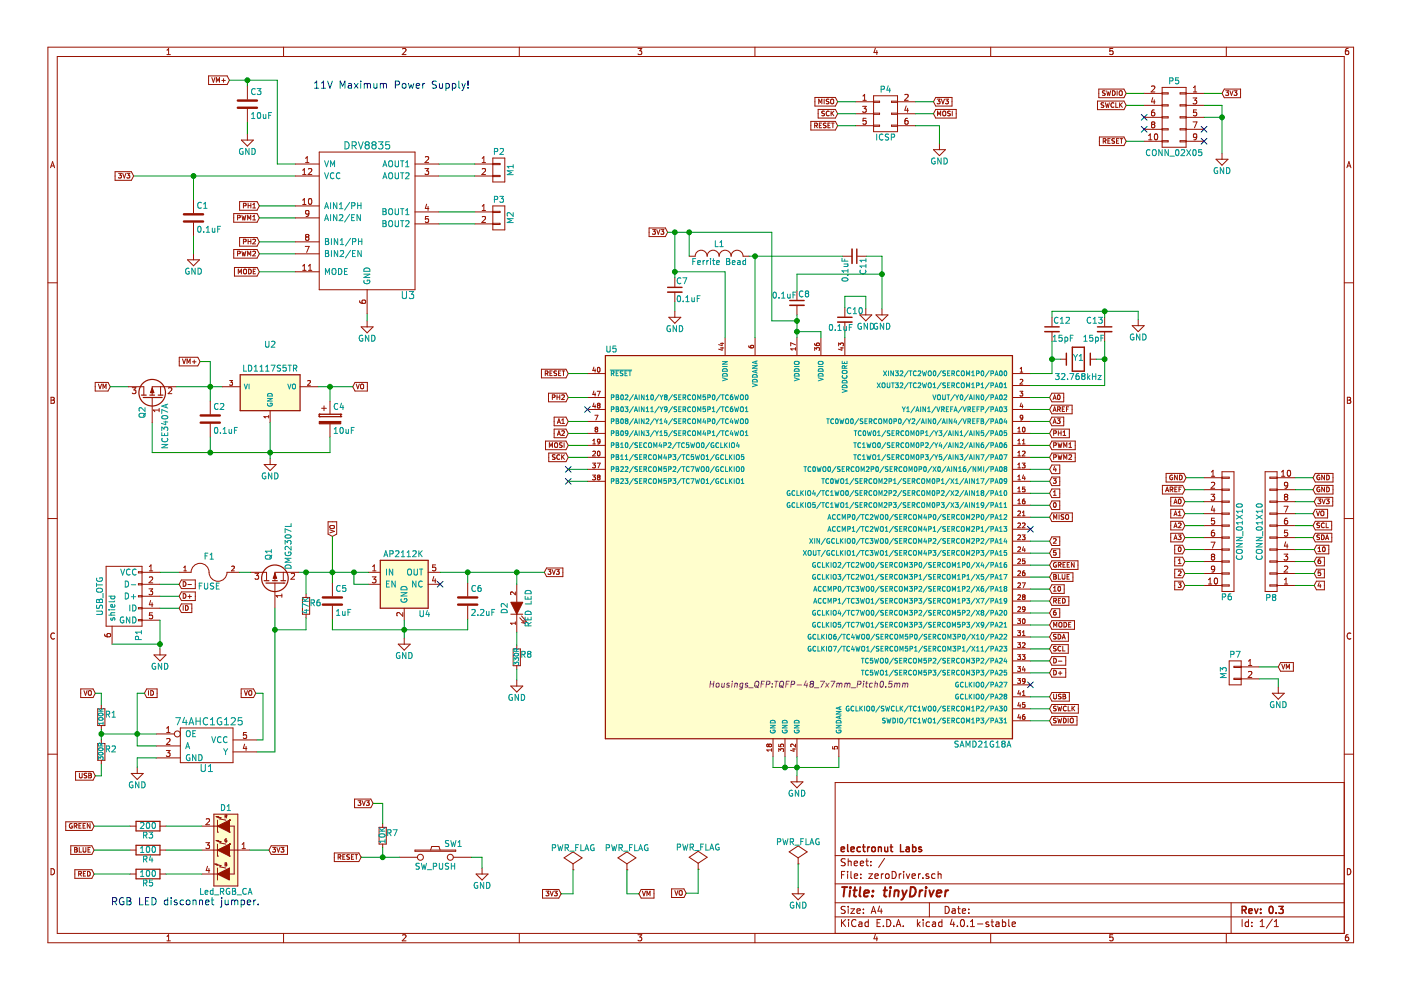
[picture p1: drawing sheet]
EESchema Schematic File Version 2
LIBS:zerodriver
LIBS:power
LIBS:device
LIBS:transistors
LIBS:conn
LIBS:linear
LIBS:regul
LIBS:74xx
LIBS:cmos4000
LIBS:adc-dac
LIBS:memory
LIBS:xilinx
LIBS:microcontrollers
LIBS:dsp
LIBS:microchip
LIBS:analog_switches
LIBS:motorola
LIBS:texas
LIBS:intel
LIBS:audio
LIBS:interface
LIBS:digital-audio
LIBS:philips
LIBS:display
LIBS:cypress
LIBS:siliconi
LIBS:opto
LIBS:atmel
LIBS:contrib
LIBS:valves
LIBS:zeroDriver-cache
EELAYER 25 0
EELAYER END
$Descr A4 11693 8268
encoding utf-8
Sheet 1 1
Title "tinyDriver"
Date ""
Rev "0.3"
Comp "electronut Labs"
Comment1 ""
Comment2 ""
Comment3 ""
Comment4 ""
$EndDescr
$Comp
L LED D2
U 1 1
P 4310 5080
F 0 "D2" H 4310 5180 50  0000 C CNN
F 1 "RED LED" H 4310 4980 50  0000 C CNN
F 2 "bluey:LED_0606" H 4310 5080 50  0001 C CNN
F 3 "" H 4310 5080 50  0000 C CNN
	1    4310 5080
	0    -1   -1   0   
$EndComp
$Comp
L CONN_02X03 P4
U 1 1
P 7390 950
F 0 "P4" H 7390 1150 50  0000 C CNN
F 1 "ICSP" H 7390 750 50  0000 C CNN
F 2 "zeroDriver:ICSP_2x3" H 7390 -250 50  0001 C CNN
F 3 "" H 7390 -250 50  0000 C CNN
	1    7390 950 
	1    0    0    -1  
$EndComp
$Comp
L R R3
U 1 1
P 1230 6900
F 0 "R3" V 1310 6900 50  0000 C CNN
F 1 "200" V 1230 6900 50  0000 C CNN
F 2 "Resistors_SMD:R_0603" V 1160 6900 50  0001 C CNN
F 3 "" H 1230 6900 50  0000 C CNN
	1    1230 6900
	0    1    1    0   
$EndComp
$Comp
L R R4
U 1 1
P 1230 7100
F 0 "R4" V 1310 7100 50  0000 C CNN
F 1 "100" V 1230 7100 50  0000 C CNN
F 2 "Resistors_SMD:R_0603" V 1160 7100 50  0001 C CNN
F 3 "" H 1230 7100 50  0000 C CNN
	1    1230 7100
	0    1    1    0   
$EndComp
$Comp
L GND #PWR01
U 1 1
P 6660 7415
F 0 "#PWR01" H 6660 7165 50  0001 C CNN
F 1 "GND" H 6660 7265 50  0000 C CNN
F 2 "" H 6660 7415 50  0000 C CNN
F 3 "" H 6660 7415 50  0000 C CNN
	1    6660 7415
	1    0    0    -1  
$EndComp
$Comp
L PWR_FLAG #FLG02
U 1 1
P 6660 7215
F 0 "#FLG02" H 6660 7310 50  0001 C CNN
F 1 "PWR_FLAG" H 6660 7395 50  0000 C CNN
F 2 "" H 6660 7215 50  0000 C CNN
F 3 "" H 6660 7215 50  0000 C CNN
	1    6660 7215
	1    0    0    -1  
$EndComp
Text GLabel 915  3230 0    39   Input ~ 0
VM
$Comp
L GND #PWR03
U 1 1
P 2250 3830
F 0 "#PWR03" H 2250 3580 50  0001 C CNN
F 1 "GND" H 2250 3680 50  0000 C CNN
F 2 "" H 2250 3830 50  0000 C CNN
F 3 "" H 2250 3830 50  0000 C CNN
	1    2250 3830
	1    0    0    -1  
$EndComp
Text GLabel 1110 1470 0    39   Input ~ 0
3V3
Text GLabel 4740 3820 0    39   Input ~ 0
SCK
Text GLabel 8760 4320 2    39   Input ~ 0
MISO
Text GLabel 4740 3720 0    39   Input ~ 0
MOSI
Text GLabel 7790 950  2    39   Input ~ 0
MOSI
$Comp
L GND #PWR04
U 1 1
P 7840 1200
F 0 "#PWR04" H 7840 950 50  0001 C CNN
F 1 "GND" H 7840 1050 50  0000 C CNN
F 2 "" H 7840 1200 50  0000 C CNN
F 3 "" H 7840 1200 50  0000 C CNN
	1    7840 1200
	1    0    0    -1  
$EndComp
Text GLabel 7790 850  2    39   Input ~ 0
3V3
Text GLabel 6990 850  0    39   Input ~ 0
MISO
Text GLabel 6990 950  0    39   Input ~ 0
SCK
Text GLabel 6990 1050 0    39   Input ~ 0
RESET
$Comp
L CONN_01X02 P2
U 1 1
P 4160 1420
F 0 "P2" H 4160 1570 50  0000 C CNN
F 1 "M1" V 4260 1420 50  0000 C CNN
F 2 "tinybot:TerminalBlock_5mm_1x2" H 4160 1420 50  0001 C CNN
F 3 "" H 4160 1420 50  0000 C CNN
	1    4160 1420
	1    0    0    -1  
$EndComp
$Comp
L CONN_01X02 P3
U 1 1
P 4160 1820
F 0 "P3" H 4160 1970 50  0000 C CNN
F 1 "M2" V 4260 1820 50  0000 C CNN
F 2 "tinybot:TerminalBlock_5mm_1x2" H 4160 1820 50  0001 C CNN
F 3 "" H 4160 1820 50  0000 C CNN
	1    4160 1820
	1    0    0    -1  
$EndComp
Text GLabel 8760 3720 2    39   Input ~ 0
PWM1
$Comp
L C C2
U 1 1
P 1750 3500
F 0 "C2" H 1775 3600 50  0000 L CNN
F 1 "0.1uF" H 1775 3400 50  0000 L CNN
F 2 "Capacitors_SMD:C_0603" H 1788 3350 50  0001 C CNN
F 3 "" H 1750 3500 50  0000 C CNN
	1    1750 3500
	1    0    0    -1  
$EndComp
$Comp
L FUSE F1
U 1 1
P 1740 4780
F 0 "F1" H 1740 4910 50  0000 C CNN
F 1 "FUSE" H 1740 4660 50  0000 C CNN
F 2 "zeroDriver:BOURNS_PTC_FUSE_S1" H 1740 4780 50  0001 C CNN
F 3 "" H 1740 4780 50  0000 C CNN
	1    1740 4780
	1    0    0    -1  
$EndComp
$Comp
L R R5
U 1 1
P 1230 7300
F 0 "R5" V 1310 7300 50  0000 C CNN
F 1 "100" V 1230 7300 50  0000 C CNN
F 2 "Resistors_SMD:R_0603" V 1160 7300 50  0001 C CNN
F 3 "" H 1230 7300 50  0000 C CNN
	1    1230 7300
	0    1    1    0   
$EndComp
Text Notes 920  7570 0    60   ~ 0
RGB LED disconnet jumper.
$Comp
L PWR_FLAG #FLG05
U 1 1
P 5230 7265
F 0 "#FLG05" H 5230 7360 50  0001 C CNN
F 1 "PWR_FLAG" H 5230 7445 50  0000 C CNN
F 2 "" H 5230 7265 50  0000 C CNN
F 3 "" H 5230 7265 50  0000 C CNN
	1    5230 7265
	1    0    0    -1  
$EndComp
Text GLabel 2160 1820 0    39   Input ~ 0
PWM1
Text GLabel 2160 1720 0    39   Input ~ 0
PH1
Text GLabel 2160 2120 0    39   Input ~ 0
PWM2
Text GLabel 2160 2020 0    39   Input ~ 0
PH2
Text GLabel 2160 2270 0    39   Input ~ 0
MODE
Text GLabel 1910 670  0    39   Input ~ 0
VM+
Text GLabel 8760 5220 2    39   Input ~ 0
MODE
$Comp
L PWR_FLAG #FLG06
U 1 1
P 4780 7265
F 0 "#FLG06" H 4780 7360 50  0001 C CNN
F 1 "PWR_FLAG" H 4780 7445 50  0000 C CNN
F 2 "" H 4780 7265 50  0000 C CNN
F 3 "" H 4780 7265 50  0000 C CNN
	1    4780 7265
	1    0    0    -1  
$EndComp
Text GLabel 4680 7465 0    39   Input ~ 0
3V3
$Comp
L SW_PUSH SW1
U 1 1
P 3630 7160
F 0 "SW1" H 3780 7270 50  0000 C CNN
F 1 "SW_PUSH" H 3630 7080 50  0000 C CNN
F 2 "zeroDriver:peter-switch" H 3630 7160 50  0001 C CNN
F 3 "" H 3630 7160 50  0000 C CNN
	1    3630 7160
	1    0    0    -1  
$EndComp
$Comp
L C C1
U 1 1
P 1610 1820
F 0 "C1" H 1635 1920 50  0000 L CNN
F 1 "0.1uF" H 1635 1720 50  0000 L CNN
F 2 "Capacitors_SMD:C_0603" H 1648 1670 50  0001 C CNN
F 3 "" H 1610 1820 50  0000 C CNN
	1    1610 1820
	1    0    0    -1  
$EndComp
$Comp
L C C3
U 1 1
P 2060 870
F 0 "C3" H 2085 970 50  0000 L CNN
F 1 "10uF" H 2085 770 50  0000 L CNN
F 2 "Capacitors_SMD:C_1206" H 2098 720 50  0001 C CNN
F 3 "" H 2060 870 50  0000 C CNN
	1    2060 870 
	1    0    0    -1  
$EndComp
$Comp
L GND #PWR07
U 1 1
P 1610 2120
F 0 "#PWR07" H 1610 1870 50  0001 C CNN
F 1 "GND" H 1610 1970 50  0000 C CNN
F 2 "" H 1610 2120 50  0000 C CNN
F 3 "" H 1610 2120 50  0000 C CNN
	1    1610 2120
	1    0    0    -1  
$EndComp
$Comp
L GND #PWR08
U 1 1
P 2060 1120
F 0 "#PWR08" H 2060 870 50  0001 C CNN
F 1 "GND" H 2060 970 50  0000 C CNN
F 2 "" H 2060 1120 50  0000 C CNN
F 3 "" H 2060 1120 50  0000 C CNN
	1    2060 1120
	1    0    0    -1  
$EndComp
Text Notes 2610 750  0    60   ~ 0
11V Maximum Power Supply!
Text GLabel 8760 5020 2    39   Input ~ 0
RED
Text GLabel 780  7100 0    39   Input ~ 0
BLUE
Text GLabel 780  6900 0    39   Input ~ 0
GREEN
$Comp
L CONN_01X10 P6
U 1 1
P 10250 4440
F 0 "P6" H 10240 3890 50  0000 C CNN
F 1 "CONN_01X10" V 10350 4440 50  0000 C CNN
F 2 "zeroDriver:Pin_Header_Straight_1x10" H 10250 4440 50  0001 C CNN
F 3 "" H 10250 4440 50  0000 C CNN
	1    10250 4440
	1    0    0    -1  
$EndComp
$Comp
L CONN_01X10 P8
U 1 1
P 10610 4440
F 0 "P8" H 10610 4990 50  0000 C CNN
F 1 "CONN_01X10" V 10710 4440 50  0000 C CNN
F 2 "zeroDriver:Pin_Header_Straight_1x10" H 10610 4440 50  0001 C CNN
F 3 "" H 10610 4440 50  0000 C CNN
	1    10610 4440
	-1   0    0    1   
$EndComp
$Comp
L GND #PWR09
U 1 1
P 6650 6480
F 0 "#PWR09" H 6650 6230 50  0001 C CNN
F 1 "GND" H 6650 6330 50  0000 C CNN
F 2 "" H 6650 6480 50  0000 C CNN
F 3 "" H 6650 6480 50  0000 C CNN
	1    6650 6480
	1    0    0    -1  
$EndComp
$Comp
L C_Small C8
U 1 1
P 6650 2530
F 0 "C8" H 6660 2600 50  0000 L CNN
F 1 "0.1uF" H 6440 2590 50  0000 L CNN
F 2 "Capacitors_SMD:C_0603" H 6650 2530 50  0001 C CNN
F 3 "" H 6650 2530 50  0000 C CNN
	1    6650 2530
	1    0    0    -1  
$EndComp
$Comp
L C_Small C10
U 1 1
P 7050 2670
F 0 "C10" H 7060 2740 50  0000 L CNN
F 1 "0.1uF" H 6910 2600 50  0000 L CNN
F 2 "Capacitors_SMD:C_0603" H 7050 2670 50  0001 C CNN
F 3 "" H 7050 2670 50  0000 C CNN
	1    7050 2670
	1    0    0    -1  
$EndComp
$Comp
L GND #PWR010
U 1 1
P 7360 2580
F 0 "#PWR010" H 7360 2330 50  0001 C CNN
F 1 "GND" H 7360 2430 50  0000 C CNN
F 2 "" H 7360 2580 50  0000 C CNN
F 3 "" H 7360 2580 50  0000 C CNN
	1    7360 2580
	1    0    0    -1  
$EndComp
$Comp
L SAMD21G18A U5
U 1 1
P 6750 4570
F 0 "U5" H 5100 6220 50  0000 C CNN
F 1 "SAMD21G18A" H 8200 2920 50  0000 C CNN
F 2 "Housings_QFP:TQFP-48_7x7mm_Pitch0.5mm" H 6750 3420 50  0000 C CIN
F 3 "" H 6750 4820 50  0000 C CNN
	1    6750 4570
	1    0    0    -1  
$EndComp
$Comp
L INDUCTOR_SMALL L1
U 1 1
P 6000 2140
F 0 "L1" H 6000 2240 50  0000 C CNN
F 1 "Ferrite Bead" H 6000 2090 50  0000 C CNN
F 2 "Capacitors_SMD:C_0805" H 6000 2140 50  0001 C CNN
F 3 "" H 6000 2140 50  0000 C CNN
	1    6000 2140
	1    0    0    -1  
$EndComp
$Comp
L C_Small C7
U 1 1
P 5630 2420
F 0 "C7" H 5640 2490 50  0000 L CNN
F 1 "0.1uF" H 5640 2340 50  0000 L CNN
F 2 "Capacitors_SMD:C_0603" H 5630 2420 50  0001 C CNN
F 3 "" H 5630 2420 50  0000 C CNN
	1    5630 2420
	1    0    0    -1  
$EndComp
Text GLabel 4540 4780 2    39   Input ~ 0
3V3
Text GLabel 5570 1940 0    39   Input ~ 0
3V3
$Comp
L GND #PWR011
U 1 1
P 3060 2680
F 0 "#PWR011" H 3060 2430 50  0001 C CNN
F 1 "GND" H 3060 2530 50  0000 C CNN
F 2 "" H 3060 2680 50  0000 C CNN
F 3 "" H 3060 2680 50  0000 C CNN
	1    3060 2680
	1    0    0    -1  
$EndComp
Text GLabel 8760 3620 2    39   Input ~ 0
PH1
Text GLabel 4740 3320 0    39   Input ~ 0
PH2
Text GLabel 8760 3820 2    39   Input ~ 0
PWM2
Text GLabel 780  7300 0    39   Input ~ 0
RED
Text GLabel 8760 4820 2    39   Input ~ 0
BLUE
Text GLabel 8760 4720 2    39   Input ~ 0
GREEN
Text GLabel 8760 4220 2    39   Input ~ 0
0
Text GLabel 8760 4120 2    39   Input ~ 0
1
Text GLabel 8760 4520 2    39   Input ~ 0
2
Text GLabel 8760 4020 2    39   Input ~ 0
3
Text GLabel 8760 3920 2    39   Input ~ 0
4
Text GLabel 8760 4620 2    39   Input ~ 0
5
Text GLabel 8760 5120 2    39   Input ~ 0
6
Text GLabel 8760 3420 2    39   Input ~ 0
AREF
Text GLabel 8760 3320 2    39   Input ~ 0
A0
Text GLabel 4740 3520 0    39   Input ~ 0
A1
Text GLabel 4740 3620 0    39   Input ~ 0
A2
Text GLabel 8760 3520 2    39   Input ~ 0
A3
Text GLabel 10960 4490 2    39   Input ~ 0
SDA
Text GLabel 10960 4390 2    39   Input ~ 0
SCL
Text GLabel 8760 5820 2    39   Input ~ 0
USB
Text GLabel 8760 5920 2    39   Input ~ 0
SWCLK
Text GLabel 8760 6020 2    39   Input ~ 0
SWDIO
Text GLabel 8760 5520 2    39   Input ~ 0
D-
Text GLabel 8760 5620 2    39   Input ~ 0
D+
Text GLabel 3010 7160 0    39   Input ~ 0
RESET
$Comp
L Crystal Y1
U 1 1
P 9000 3000
F 0 "Y1" H 9000 3010 50  0000 C CNN
F 1 "32.768kHz" H 9000 2850 50  0000 C CNN
F 2 "zeroDriver:crystal" H 9000 3000 50  0001 C CNN
F 3 "" H 9000 3000 50  0000 C CNN
	1    9000 3000
	1    0    0    -1  
$EndComp
$Comp
L C_Small C12
U 1 1
P 8780 2750
F 0 "C12" H 8790 2820 50  0000 L CNN
F 1 "15pF" H 8780 2670 50  0000 L CNN
F 2 "Capacitors_SMD:C_0603" H 8780 2750 50  0001 C CNN
F 3 "" H 8780 2750 50  0000 C CNN
	1    8780 2750
	1    0    0    -1  
$EndComp
$Comp
L C_Small C13
U 1 1
P 9220 2750
F 0 "C13" H 9230 2820 50  0000 L CNN
F 1 "15pF" H 9220 2670 50  0000 L CNN
F 2 "Capacitors_SMD:C_0603" H 9220 2750 50  0001 C CNN
F 3 "" H 9220 2750 50  0000 C CNN
	1    9220 2750
	-1   0    0    -1  
$EndComp
$Comp
L GND #PWR012
U 1 1
P 9500 2670
F 0 "#PWR012" H 9500 2420 50  0001 C CNN
F 1 "GND" H 9500 2520 50  0000 C CNN
F 2 "" H 9500 2670 50  0000 C CNN
F 3 "" H 9500 2670 50  0000 C CNN
	1    9500 2670
	1    0    0    -1  
$EndComp
Text GLabel 8760 4920 2    39   Input ~ 0
10
Text GLabel 9890 4090 0    39   Input ~ 0
AREF
Text GLabel 9890 4190 0    39   Input ~ 0
A0
Text GLabel 9890 4290 0    39   Input ~ 0
A1
Text GLabel 9890 4390 0    39   Input ~ 0
A2
Text GLabel 9890 4490 0    39   Input ~ 0
A3
Text GLabel 9890 4590 0    39   Input ~ 0
0
Text GLabel 9890 4690 0    39   Input ~ 0
1
Text GLabel 9890 4890 0    39   Input ~ 0
3
Text GLabel 10970 4890 2    39   Input ~ 0
4
Text GLabel 9890 4790 0    39   Input ~ 0
2
Text GLabel 10970 4790 2    39   Input ~ 0
5
Text GLabel 10970 4690 2    39   Input ~ 0
6
Text GLabel 10970 4590 2    39   Input ~ 0
10
Text GLabel 10970 4190 2    39   Input ~ 0
3V3
Text GLabel 10960 4290 2    39   Input ~ 0
VO
Text GLabel 10960 3990 2    39   Input ~ 0
GND
Text GLabel 8760 5320 2    39   Input ~ 0
SDA
Text GLabel 8760 5420 2    39   Input ~ 0
SCL
NoConn ~ 4900 3420
$Comp
L USB_OTG P1
U 1 1
P 1030 4980
F 0 "P1" H 1355 4855 50  0000 C CNN
F 1 "USB_OTG" H 1030 5180 50  0000 C CNN
F 2 "zeroDriver:USB_OTG" V 980 4880 50  0001 C CNN
F 3 "" V 980 4880 50  0000 C CNN
	1    1030 4980
	0    -1   1    0   
$EndComp
Text GLabel 1490 4880 2    39   Input ~ 0
D-
Text GLabel 1490 4980 2    39   Input ~ 0
D+
$Comp
L GND #PWR013
U 1 1
P 1330 5420
F 0 "#PWR013" H 1330 5170 50  0001 C CNN
F 1 "GND" H 1330 5270 50  0000 C CNN
F 2 "" H 1330 5420 50  0000 C CNN
F 3 "" H 1330 5420 50  0000 C CNN
	1    1330 5420
	1    0    0    -1  
$EndComp
$Comp
L R_Small R8
U 1 1
P 4310 5490
F 0 "R8" H 4340 5510 50  0000 L CNN
F 1 "330R" V 4310 5420 39  0000 L CNN
F 2 "Resistors_SMD:R_0603" H 4310 5490 50  0001 C CNN
F 3 "" H 4310 5490 50  0000 C CNN
	1    4310 5490
	1    0    0    -1  
$EndComp
$Comp
L GND #PWR014
U 1 1
P 4310 5680
F 0 "#PWR014" H 4310 5430 50  0001 C CNN
F 1 "GND" H 4310 5530 50  0000 C CNN
F 2 "" H 4310 5680 50  0000 C CNN
F 3 "" H 4310 5680 50  0000 C CNN
	1    4310 5680
	1    0    0    -1  
$EndComp
$Comp
L GND #PWR015
U 1 1
P 5630 2600
F 0 "#PWR015" H 5630 2350 50  0001 C CNN
F 1 "GND" H 5630 2450 50  0000 C CNN
F 2 "" H 5630 2600 50  0000 C CNN
F 3 "" H 5630 2600 50  0000 C CNN
	1    5630 2600
	1    0    0    -1  
$EndComp
$Comp
L C_Small C11
U 1 1
P 7130 2140
F 0 "C11" H 7140 2210 50  0000 L CNN
F 1 "0.1uF" H 7140 2060 50  0000 L CNN
F 2 "Capacitors_SMD:C_0603" H 7130 2140 50  0001 C CNN
F 3 "" H 7130 2140 50  0000 C CNN
	1    7130 2140
	0    1    1    0   
$EndComp
$Comp
L GND #PWR016
U 1 1
P 4020 7250
F 0 "#PWR016" H 4020 7000 50  0001 C CNN
F 1 "GND" H 4020 7100 50  0000 C CNN
F 2 "" H 4020 7250 50  0000 C CNN
F 3 "" H 4020 7250 50  0000 C CNN
	1    4020 7250
	1    0    0    -1  
$EndComp
Text GLabel 4740 3120 0    39   Input ~ 0
RESET
NoConn ~ 8600 5720
$Comp
L CONN_02X05 P5
U 1 1
P 9800 980
F 0 "P5" H 9800 1280 50  0000 C CNN
F 1 "CONN_02X05" H 9800 680 50  0000 C CNN
F 2 "zeroDriver:JTAG" H 9800 -220 50  0001 C CNN
F 3 "" H 9800 -220 50  0000 C CNN
	1    9800 980 
	-1   0    0    -1  
$EndComp
Text GLabel 10200 780  2    39   Input ~ 0
3V3
$Comp
L GND #PWR017
U 1 1
P 10200 1280
F 0 "#PWR017" H 10200 1030 50  0001 C CNN
F 1 "GND" H 10200 1130 50  0000 C CNN
F 2 "" H 10200 1280 50  0000 C CNN
F 3 "" H 10200 1280 50  0000 C CNN
	1    10200 1280
	1    0    0    -1  
$EndComp
Text GLabel 9400 780  0    39   Input ~ 0
SWDIO
Text GLabel 9400 880  0    39   Input ~ 0
SWCLK
Text GLabel 9400 1180 0    39   Input ~ 0
RESET
$Comp
L CONN_01X02 P7
U 1 1
P 10310 5620
F 0 "P7" H 10310 5770 50  0000 C CNN
F 1 "M3" V 10410 5620 50  0000 C CNN
F 2 "tinybot:TerminalBlock_5mm_1x2" H 10310 5620 50  0001 C CNN
F 3 "" H 10310 5620 50  0000 C CNN
	1    10310 5620
	-1   0    0    -1  
$EndComp
Text GLabel 10670 5570 2    39   Input ~ 0
VM
$Comp
L GND #PWR018
U 1 1
P 10670 5740
F 0 "#PWR018" H 10670 5490 50  0001 C CNN
F 1 "GND" H 10670 5590 50  0000 C CNN
F 2 "" H 10670 5740 50  0000 C CNN
F 3 "" H 10670 5740 50  0000 C CNN
	1    10670 5740
	1    0    0    -1  
$EndComp
$Comp
L Led_RGB_CA D1
U 1 1
P 1880 7100
F 0 "D1" H 1880 7450 50  0000 C CNN
F 1 "Led_RGB_CA" H 1880 6750 50  0000 C CNN
F 2 "zeroDriver:CREE-CA" H 1835 7050 50  0001 C CNN
F 3 "" H 1835 7050 50  0000 C CNN
	1    1880 7100
	1    0    0    -1  
$EndComp
Text GLabel 2240 7100 2    39   Input ~ 0
3V3
$Comp
L LD1117S33TR U2
U 1 1
P 2250 3280
F 0 "U2" H 2250 3680 50  0000 C CNN
F 1 "LD1117S5TR" H 2250 3480 50  0000 C CNN
F 2 "tinybot:LD1117_SOT223" H 2250 3380 50  0001 C CNN
F 3 "" H 2250 3280 50  0000 C CNN
	1    2250 3280
	1    0    0    -1  
$EndComp
$Comp
L Q_PMOS_GSD Q1
U 1 1
P 2290 4880
F 0 "Q1" H 2590 4930 50  0000 R CNN
F 1 "DMG2307L" H 2800 4765 50  0000 R CNN
F 2 "TO_SOT_Packages_SMD:SOT-23" H 2490 4980 50  0001 C CNN
F 3 "" H 2290 4880 50  0000 C CNN
	1    2290 4880
	0    -1   -1   0   
$EndComp
$Comp
L 74AHC1G125 U1
U 1 1
P 1720 6230
F 0 "U1" H 1720 6040 60  0000 C CNN
F 1 "74AHC1G125" H 1740 6430 60  0000 C CNN
F 2 "zeroDriver:SOT-23-5" H -130 5680 60  0001 C CNN
F 3 "" H -130 5680 60  0001 C CNN
	1    1720 6230
	1    0    0    -1  
$EndComp
Text GLabel 2130 5790 0    39   Input ~ 0
VO
$Comp
L GND #PWR019
U 1 1
P 1140 6410
F 0 "#PWR019" H 1140 6160 50  0001 C CNN
F 1 "GND" H 1140 6260 50  0000 C CNN
F 2 "" H 1140 6410 50  0000 C CNN
F 3 "" H 1140 6410 50  0000 C CNN
	1    1140 6410
	1    0    0    -1  
$EndComp
Text GLabel 790  5790 0    39   Input ~ 0
VO
$Comp
L R_Small R1
U 1 1
P 840 5990
F 0 "R1" H 870 6010 50  0000 L CNN
F 1 "100K" V 840 5920 39  0000 L CNN
F 2 "Resistors_SMD:R_0603" H 840 5990 50  0001 C CNN
F 3 "" H 840 5990 50  0000 C CNN
	1    840  5990
	1    0    0    -1  
$EndComp
$Comp
L R_Small R2
U 1 1
P 840 6280
F 0 "R2" H 870 6300 50  0000 L CNN
F 1 "300R" V 840 6210 39  0000 L CNN
F 2 "Resistors_SMD:R_0603" H 840 6280 50  0001 C CNN
F 3 "" H 840 6280 50  0000 C CNN
	1    840  6280
	1    0    0    -1  
$EndComp
Text GLabel 790  6480 0    39   Input ~ 0
USB
Text GLabel 1490 5080 2    39   Input ~ 0
ID
Text GLabel 1200 5790 2    39   Input ~ 0
ID
NoConn ~ 9550 980 
NoConn ~ 9550 1080
NoConn ~ 10050 1080
Text GLabel 2940 3230 2    39   Input ~ 0
VO
Text GLabel 2770 4480 1    39   Input ~ 0
VO
$Comp
L AP2112K U4
U 1 1
P 3370 4880
F 0 "U4" H 3490 4630 50  0000 L CNN
F 1 "AP2112K" H 3530 5130 50  0000 R CNN
F 2 "zeroDriver:SOT-23-5" H 3370 4480 50  0001 C CNN
F 3 "" H 3370 4880 50  0000 C CNN
	1    3370 4880
	1    0    0    -1  
$EndComp
$Comp
L C C5
U 1 1
P 2770 5020
F 0 "C5" H 2795 5120 50  0000 L CNN
F 1 "1uF" H 2795 4920 50  0000 L CNN
F 2 "Capacitors_SMD:C_0603" H 2808 4870 50  0001 C CNN
F 3 "" H 2770 5020 50  0000 C CNN
	1    2770 5020
	1    0    0    -1  
$EndComp
$Comp
L GND #PWR020
U 1 1
P 3370 5330
F 0 "#PWR020" H 3370 5080 50  0001 C CNN
F 1 "GND" H 3370 5180 50  0000 C CNN
F 2 "" H 3370 5330 50  0000 C CNN
F 3 "" H 3370 5330 50  0000 C CNN
	1    3370 5330
	1    0    0    -1  
$EndComp
NoConn ~ 3670 4880
$Comp
L C C6
U 1 1
P 3900 5020
F 0 "C6" H 3925 5120 50  0000 L CNN
F 1 "2.2uF" H 3925 4920 50  0000 L CNN
F 2 "Capacitors_SMD:C_0603" H 3938 4870 50  0001 C CNN
F 3 "" H 3900 5020 50  0000 C CNN
	1    3900 5020
	1    0    0    -1  
$EndComp
$Comp
L R_Small R6
U 1 1
P 2550 5060
F 0 "R6" H 2580 5080 50  0000 L CNN
F 1 "47K" V 2550 4990 50  0000 L CNN
F 2 "Resistors_SMD:R_0603" H 2550 5060 50  0001 C CNN
F 3 "" H 2550 5060 50  0000 C CNN
	1    2550 5060
	1    0    0    -1  
$EndComp
NoConn ~ 8600 4420
Text GLabel 9900 3990 0    39   Input ~ 0
GND
NoConn ~ 10050 1180
Text GLabel 3110 6710 0    39   Input ~ 0
3V3
$Comp
L R_Small R7
U 1 1
P 3190 6980
F 0 "R7" H 3220 7000 50  0000 L CNN
F 1 "10K" V 3190 6910 50  0000 L CNN
F 2 "Resistors_SMD:R_0603" H 3190 6980 50  0001 C CNN
F 3 "" H 3190 6980 50  0000 C CNN
	1    3190 6980
	1    0    0    -1  
$EndComp
NoConn ~ 4740 3920
NoConn ~ 4740 4020
Text GLabel 5330 7465 2    39   Input ~ 0
VM
$Comp
L PWR_FLAG #FLG021
U 1 1
P 5825 7260
F 0 "#FLG021" H 5825 7355 50  0001 C CNN
F 1 "PWR_FLAG" H 5825 7440 50  0000 C CNN
F 2 "" H 5825 7260 50  0000 C CNN
F 3 "" H 5825 7260 50  0000 C CNN
	1    5825 7260
	-1   0    0    -1  
$EndComp
Text GLabel 5725 7460 0    39   Input ~ 0
VO
Wire Wire Line
	840  6480 790  6480
Wire Wire Line
	790  5790 840  5790
Connection ~ 1330 5380
Wire Wire Line
	1330 5180 1330 5420
Wire Wire Line
	4740 3920 4900 3920
Wire Wire Line
	4740 4020 4900 4020
Wire Wire Line
	2190 5790 2190 6180
Wire Wire Line
	1140 5790 1140 6230
Connection ~ 1140 6130
Wire Wire Line
	1330 5080 1490 5080
Wire Wire Line
	840  6380 840  6480
Connection ~ 840  6130
Wire Wire Line
	840  6090 840  6180
Wire Wire Line
	840  5790 840  5890
Wire Wire Line
	1140 6330 1140 6410
Wire Wire Line
	1300 6330 1140 6330
Wire Wire Line
	1140 6230 1300 6230
Wire Wire Line
	840  6130 1300 6130
Wire Wire Line
	2190 6180 2140 6180
Wire Wire Line
	1330 4780 1490 4780
Wire Wire Line
	7140 1050 6990 1050
Wire Wire Line
	7140 950  6990 950 
Wire Wire Line
	7140 850  6990 850 
Wire Wire Line
	7640 950  7790 950 
Wire Wire Line
	7640 850  7790 850 
Wire Wire Line
	7840 1050 7840 1200
Wire Wire Line
	7640 1050 7840 1050
Wire Wire Line
	2250 3530 2250 3830
Wire Wire Line
	6660 7215 6660 7415
Connection ~ 4310 4780
Wire Wire Line
	2650 3230 2940 3230
Wire Wire Line
	2750 3230 2750 3350
Connection ~ 2750 3230
Wire Wire Line
	2750 3780 2750 3650
Wire Wire Line
	1380 6900 1680 6900
Wire Wire Line
	1380 7100 1680 7100
Wire Wire Line
	1380 7300 1680 7300
Wire Wire Line
	780  7100 1080 7100
Wire Wire Line
	780  7300 1080 7300
Wire Wire Line
	5230 7265 5230 7465
Wire Wire Line
	5230 7465 5330 7465
Wire Wire Line
	2160 1820 2460 1820
Wire Wire Line
	2160 1720 2460 1720
Wire Wire Line
	2160 2120 2460 2120
Wire Wire Line
	2160 2020 2460 2020
Wire Wire Line
	2160 2270 2460 2270
Wire Wire Line
	3660 1370 3960 1370
Wire Wire Line
	3660 1470 3960 1470
Wire Wire Line
	3660 1770 3960 1770
Wire Wire Line
	3660 1870 3960 1870
Wire Wire Line
	1110 1470 2460 1470
Wire Wire Line
	2310 670  2310 1370
Wire Wire Line
	2310 1370 2460 1370
Wire Wire Line
	4780 7265 4780 7465
Wire Wire Line
	4780 7465 4680 7465
Wire Wire Line
	1910 670  2310 670 
Wire Wire Line
	2060 720  2060 670 
Connection ~ 2060 670 
Wire Wire Line
	2060 1020 2060 1120
Wire Wire Line
	1610 1970 1610 2120
Connection ~ 1610 1470
Wire Wire Line
	1610 1670 1610 1470
Wire Wire Line
	780  6900 1080 6900
Wire Wire Line
	6450 6320 6450 6410
Wire Wire Line
	6450 6410 7000 6410
Wire Wire Line
	7000 6410 7000 6320
Wire Wire Line
	6650 6320 6650 6480
Connection ~ 6650 6410
Wire Wire Line
	6550 6320 6550 6410
Connection ~ 6550 6410
Wire Wire Line
	7360 2140 7360 2580
Wire Wire Line
	6850 2770 6850 2820
Wire Wire Line
	9220 3220 8600 3220
Wire Wire Line
	8600 3320 8760 3320
Wire Wire Line
	8600 3420 8760 3420
Wire Wire Line
	8600 3520 8760 3520
Wire Wire Line
	8600 3620 8760 3620
Wire Wire Line
	8600 3720 8760 3720
Wire Wire Line
	8600 3820 8760 3820
Wire Wire Line
	8600 3920 8760 3920
Wire Wire Line
	8600 4020 8760 4020
Wire Wire Line
	8600 4120 8760 4120
Wire Wire Line
	8600 4220 8760 4220
Wire Wire Line
	8600 4320 8760 4320
Wire Wire Line
	8600 4520 8760 4520
Wire Wire Line
	8600 4620 8760 4620
Wire Wire Line
	8600 4720 8760 4720
Wire Wire Line
	8600 4820 8760 4820
Wire Wire Line
	8600 4920 8760 4920
Wire Wire Line
	8600 5020 8760 5020
Wire Wire Line
	8600 5120 8760 5120
Wire Wire Line
	8600 5220 8760 5220
Wire Wire Line
	8600 5320 8760 5320
Wire Wire Line
	8600 5420 8760 5420
Wire Wire Line
	8600 5520 8760 5520
Wire Wire Line
	8600 5620 8760 5620
Wire Wire Line
	8600 5820 8760 5820
Wire Wire Line
	8600 5920 8760 5920
Wire Wire Line
	8600 6020 8760 6020
Wire Wire Line
	3060 2620 3060 2680
Wire Wire Line
	4740 3320 4900 3320
Wire Wire Line
	4740 3720 4900 3720
Wire Wire Line
	4740 3820 4900 3820
Wire Wire Line
	4740 3620 4900 3620
Wire Wire Line
	4740 3520 4900 3520
Wire Wire Line
	9150 3000 9220 3000
Wire Wire Line
	9220 2850 9220 3220
Wire Wire Line
	8780 3000 8850 3000
Wire Wire Line
	8780 2850 8780 3120
Wire Wire Line
	8780 3120 8600 3120
Connection ~ 9220 3000
Connection ~ 8780 3000
Wire Wire Line
	8780 2650 8780 2600
Wire Wire Line
	8780 2600 9500 2600
Wire Wire Line
	9220 2600 9220 2650
Wire Wire Line
	9500 2600 9500 2670
Connection ~ 9220 2600
Wire Wire Line
	10050 4090 9890 4090
Wire Wire Line
	9890 4190 10050 4190
Wire Wire Line
	9890 4290 10050 4290
Wire Wire Line
	9890 4390 10050 4390
Wire Wire Line
	10050 4490 9890 4490
Wire Wire Line
	10810 4890 10970 4890
Wire Wire Line
	10050 4890 9890 4890
Wire Wire Line
	10050 4690 9890 4690
Wire Wire Line
	10050 4590 9890 4590
Wire Wire Line
	10050 4790 9890 4790
Wire Wire Line
	10810 4790 10970 4790
Wire Wire Line
	10970 4690 10810 4690
Wire Wire Line
	10810 4590 10970 4590
Wire Wire Line
	10810 4490 10960 4490
Wire Wire Line
	10810 4390 10960 4390
Wire Wire Line
	10810 4190 10970 4190
Wire Wire Line
	10810 3990 10960 3990
Wire Wire Line
	10810 4290 10960 4290
Wire Wire Line
	1265 3780 2750 3780
Connection ~ 2250 3780
Wire Wire Line
	1750 3650 1750 3780
Wire Wire Line
	930  5380 1330 5380
Wire Wire Line
	4310 4780 4310 4880
Wire Wire Line
	4310 5390 4310 5280
Wire Wire Line
	4310 5680 4310 5590
Wire Wire Line
	5750 1940 5750 2140
Wire Wire Line
	5570 1940 6440 1940
Wire Wire Line
	6250 2140 7030 2140
Wire Wire Line
	6300 2820 6300 2140
Connection ~ 6300 2140
Wire Wire Line
	5630 1940 5630 2320
Connection ~ 5630 1940
Wire Wire Line
	5630 2270 6050 2270
Wire Wire Line
	6050 2270 6050 2820
Connection ~ 5630 2270
Wire Wire Line
	5630 2520 5630 2600
Wire Wire Line
	7360 2140 7230 2140
Wire Wire Line
	6650 2290 7360 2290
Connection ~ 7360 2290
Wire Wire Line
	6440 1940 6440 2680
Connection ~ 5750 1940
Wire Wire Line
	6650 2630 6650 2820
Wire Wire Line
	6650 2430 6650 2290
Wire Wire Line
	3010 7160 3330 7160
Wire Wire Line
	3930 7160 4020 7160
Wire Wire Line
	4020 7160 4020 7250
Wire Wire Line
	4900 3120 4740 3120
Wire Wire Line
	10050 780  10200 780 
Wire Wire Line
	10050 880  10200 880 
Wire Wire Line
	10050 980  10200 980 
Wire Wire Line
	10200 880  10200 1280
Connection ~ 10200 980 
Wire Wire Line
	9550 780  9400 780 
Wire Wire Line
	9400 880  9550 880 
Wire Wire Line
	9400 1180 9550 1180
Wire Wire Line
	10510 5570 10670 5570
Wire Wire Line
	10510 5670 10670 5670
Wire Wire Line
	10670 5670 10670 5740
Wire Wire Line
	2080 7100 2240 7100
Wire Wire Line
	1750 3020 1750 3350
Wire Wire Line
	1465 3230 1850 3230
Wire Wire Line
	1330 4980 1490 4980
Wire Wire Line
	1330 4880 1490 4880
Connection ~ 1750 3230
Wire Wire Line
	2490 4780 3070 4780
Wire Wire Line
	2770 4480 2770 4870
Connection ~ 2770 4780
Wire Wire Line
	2950 4780 2950 4880
Wire Wire Line
	2950 4880 3070 4880
Connection ~ 2950 4780
Wire Wire Line
	3370 5180 3370 5330
Wire Wire Line
	2770 5260 3900 5260
Wire Wire Line
	2770 5260 2770 5170
Connection ~ 3370 5260
Wire Wire Line
	3670 4780 4540 4780
Wire Wire Line
	3900 4870 3900 4780
Connection ~ 3900 4780
Wire Wire Line
	3900 5260 3900 5170
Wire Wire Line
	1140 5790 1200 5790
Wire Wire Line
	2190 5790 2130 5790
Wire Wire Line
	1990 4780 2090 4780
Wire Wire Line
	2290 5080 2290 6280
Wire Wire Line
	2290 6280 2140 6280
Wire Wire Line
	2550 4960 2550 4780
Connection ~ 2550 4780
Wire Wire Line
	2550 5160 2550 5260
Wire Wire Line
	2550 5260 2290 5260
Connection ~ 2290 5260
Wire Wire Line
	10050 3990 9900 3990
Wire Wire Line
	3190 6710 3190 6880
Wire Wire Line
	3110 6710 3190 6710
Wire Wire Line
	3190 7080 3190 7160
Connection ~ 3190 7160
Wire Wire Line
	5825 7260 5825 7460
Wire Wire Line
	5825 7460 5725 7460
$Comp
L CP C4
U 1 1
P 2750 3500
F 0 "C4" H 2775 3600 50  0000 L CNN
F 1 "10uF" H 2775 3400 50  0000 L CNN
F 2 "Capacitors_SMD:C_0603" H 2788 3350 50  0001 C CNN
F 3 "" H 2750 3500 50  0000 C CNN
	1    2750 3500
	1    0    0    -1  
$EndComp
Wire Wire Line
	7050 2770 7050 2820
Wire Wire Line
	7050 2570 7050 2475
Wire Wire Line
	7050 2475 7225 2475
Wire Wire Line
	7225 2475 7225 2580
$Comp
L GND #PWR022
U 1 1
P 7225 2580
F 0 "#PWR022" H 7225 2330 50  0001 C CNN
F 1 "GND" H 7225 2430 50  0000 C CNN
F 2 "" H 7225 2580 50  0000 C CNN
F 3 "" H 7225 2580 50  0000 C CNN
	1    7225 2580
	1    0    0    -1  
$EndComp
Wire Wire Line
	6850 2770 6650 2770
Connection ~ 6650 2770
Wire Wire Line
	6440 2680 6650 2680
Connection ~ 6650 2680
Text GLabel 10960 4090 2    39   Input ~ 0
GND
Wire Wire Line
	10810 4090 10960 4090
Wire Wire Line
	915  3230 1065 3230
Wire Wire Line
	1265 3530 1265 3780
Connection ~ 1750 3780
$Comp
L Q_PMOS_GSD Q2
U 1 1
P 1265 3330
F 0 "Q2" H 1200 3410 50  0000 R CNN
F 1 "NCE3407A" H 1225 3220 50  0000 R CNN
F 2 "TO_SOT_Packages_SMD:SOT-23" H 1465 3430 50  0001 C CNN
F 3 "" H 1265 3330 50  0000 C CNN
	1    1265 3330
	0    -1   -1   0   
$EndComp
Text GLabel 1665 3020 0    39   Input ~ 0
VM+
Wire Wire Line
	1750 3020 1665 3020
$Comp
L DRV8835 U3
U 1 1
P 3060 1620
F 0 "U3" H 3400 770 60  0000 C CNN
F 1 "DRV8835" H 3060 2020 60  0000 C CNN
F 2 "zeroDriver:DRV8835" H 3060 1620 60  0001 C CNN
F 3 "" H 3060 1620 60  0000 C CNN
	1    3060 1620
	1    0    0    -1  
$EndComp
$EndSCHEMATC
